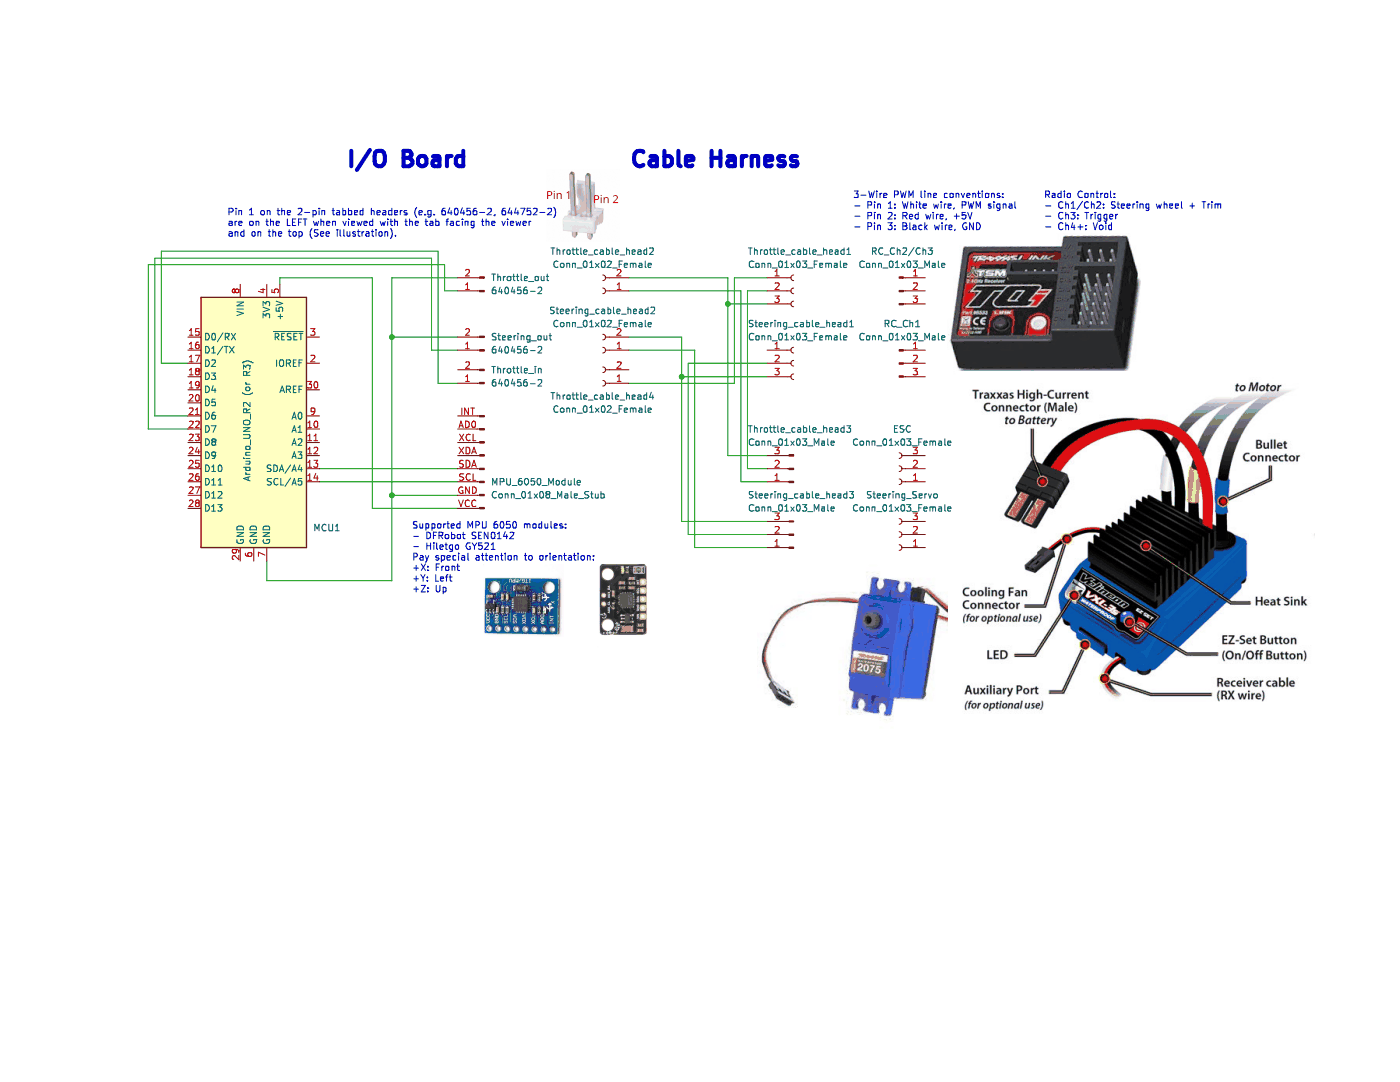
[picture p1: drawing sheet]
(kicad_sch (version 20211123) (generator eeschema)

 (paper "A4")

 (lib_symbols
  (symbol "Connector:Conn_01x02_Female" (pin_names (offset 1.016) hide) (in_bom yes) (on_board yes)
   (property "Reference" "J" (id 0) (at 0 2.54 0) (effects (font (size 1.27 1.27))))
   (property "Value" "Conn_01x02_Female" (id 1) (at 0 -5.08 0) (effects (font (size 1.27 1.27))))
   (property "Footprint" "" (id 2) (at 0 0 0) (effects (font (size 1.27 1.27)) hide))
   (property "Datasheet" "~" (id 3) (at 0 0 0) (effects (font (size 1.27 1.27)) hide))
   (symbol "Conn_01x02_Female_1_1"
    (arc (start 0 -2.032) (mid -0.508 -2.54) (end 0 -3.048) (stroke (width 0.1524) (type default) (color 0 0 0 0)) (fill (type none)))
    (polyline (pts (xy -1.27 -2.54) (xy -0.508 -2.54)) (stroke (width 0.1524) (type default) (color 0 0 0 0)) (fill (type none)))
    (polyline (pts (xy -1.27 0) (xy -0.508 0)) (stroke (width 0.1524) (type default) (color 0 0 0 0)) (fill (type none)))
    (arc (start 0 0.508) (mid -0.508 0) (end 0 -0.508) (stroke (width 0.1524) (type default) (color 0 0 0 0)) (fill (type none)))
    (pin passive line (at -5.08 0 0) (length 3.81) (name "Pin_1" (effects (font (size 1.27 1.27)))) (number "1" (effects (font (size 1.27 1.27)))))
    (pin passive line (at -5.08 -2.54 0) (length 3.81) (name "Pin_2" (effects (font (size 1.27 1.27)))) (number "2" (effects (font (size 1.27 1.27)))))))
  (symbol "Connector:Conn_01x02_Male" (pin_names (offset 1.016) hide) (in_bom yes) (on_board yes)
   (property "Reference" "J" (id 0) (at 0 2.54 0) (effects (font (size 1.27 1.27))))
   (property "Value" "Conn_01x02_Male" (id 1) (at 0 -5.08 0) (effects (font (size 1.27 1.27))))
   (property "Footprint" "" (id 2) (at 0 0 0) (effects (font (size 1.27 1.27)) hide))
   (property "Datasheet" "~" (id 3) (at 0 0 0) (effects (font (size 1.27 1.27)) hide))
   (symbol "Conn_01x02_Male_1_1"
    (polyline (pts (xy 1.27 -2.54) (xy 0.8636 -2.54)) (stroke (width 0.1524) (type default) (color 0 0 0 0)) (fill (type none)))
    (polyline (pts (xy 1.27 0) (xy 0.8636 0)) (stroke (width 0.1524) (type default) (color 0 0 0 0)) (fill (type none)))
    (rectangle (start 0.8636 -2.413) (end 0 -2.667) (stroke (width 0.1524) (type default) (color 0 0 0 0)) (fill (type outline)))
    (rectangle (start 0.8636 0.127) (end 0 -0.127) (stroke (width 0.1524) (type default) (color 0 0 0 0)) (fill (type outline)))
    (pin passive line (at 5.08 0 180) (length 3.81) (name "Pin_1" (effects (font (size 1.27 1.27)))) (number "1" (effects (font (size 1.27 1.27)))))
    (pin passive line (at 5.08 -2.54 180) (length 3.81) (name "Pin_2" (effects (font (size 1.27 1.27)))) (number "2" (effects (font (size 1.27 1.27)))))))
  (symbol "Connector:Conn_01x03_Female" (pin_names (offset 1.016) hide) (in_bom yes) (on_board yes)
   (property "Reference" "J" (id 0) (at 0 5.08 0) (effects (font (size 1.27 1.27))))
   (property "Value" "Conn_01x03_Female" (id 1) (at 0 -5.08 0) (effects (font (size 1.27 1.27))))
   (property "Footprint" "" (id 2) (at 0 0 0) (effects (font (size 1.27 1.27)) hide))
   (property "Datasheet" "~" (id 3) (at 0 0 0) (effects (font (size 1.27 1.27)) hide))
   (symbol "Conn_01x03_Female_1_1"
    (arc (start 0 -2.032) (mid -0.508 -2.54) (end 0 -3.048) (stroke (width 0.1524) (type default) (color 0 0 0 0)) (fill (type none)))
    (polyline (pts (xy -1.27 -2.54) (xy -0.508 -2.54)) (stroke (width 0.1524) (type default) (color 0 0 0 0)) (fill (type none)))
    (polyline (pts (xy -1.27 0) (xy -0.508 0)) (stroke (width 0.1524) (type default) (color 0 0 0 0)) (fill (type none)))
    (polyline (pts (xy -1.27 2.54) (xy -0.508 2.54)) (stroke (width 0.1524) (type default) (color 0 0 0 0)) (fill (type none)))
    (arc (start 0 0.508) (mid -0.508 0) (end 0 -0.508) (stroke (width 0.1524) (type default) (color 0 0 0 0)) (fill (type none)))
    (arc (start 0 3.048) (mid -0.508 2.54) (end 0 2.032) (stroke (width 0.1524) (type default) (color 0 0 0 0)) (fill (type none)))
    (pin passive line (at -5.08 2.54 0) (length 3.81) (name "Pin_1" (effects (font (size 1.27 1.27)))) (number "1" (effects (font (size 1.27 1.27)))))
    (pin passive line (at -5.08 0 0) (length 3.81) (name "Pin_2" (effects (font (size 1.27 1.27)))) (number "2" (effects (font (size 1.27 1.27)))))
    (pin passive line (at -5.08 -2.54 0) (length 3.81) (name "Pin_3" (effects (font (size 1.27 1.27)))) (number "3" (effects (font (size 1.27 1.27)))))))
  (symbol "Connector:Conn_01x03_Male" (pin_names (offset 1.016) hide) (in_bom yes) (on_board yes)
   (property "Reference" "J" (id 0) (at 0 5.08 0) (effects (font (size 1.27 1.27))))
   (property "Value" "Conn_01x03_Male" (id 1) (at 0 -5.08 0) (effects (font (size 1.27 1.27))))
   (property "Footprint" "" (id 2) (at 0 0 0) (effects (font (size 1.27 1.27)) hide))
   (property "Datasheet" "~" (id 3) (at 0 0 0) (effects (font (size 1.27 1.27)) hide))
   (symbol "Conn_01x03_Male_1_1"
    (polyline (pts (xy 1.27 -2.54) (xy 0.8636 -2.54)) (stroke (width 0.1524) (type default) (color 0 0 0 0)) (fill (type none)))
    (polyline (pts (xy 1.27 0) (xy 0.8636 0)) (stroke (width 0.1524) (type default) (color 0 0 0 0)) (fill (type none)))
    (polyline (pts (xy 1.27 2.54) (xy 0.8636 2.54)) (stroke (width 0.1524) (type default) (color 0 0 0 0)) (fill (type none)))
    (rectangle (start 0.8636 -2.413) (end 0 -2.667) (stroke (width 0.1524) (type default) (color 0 0 0 0)) (fill (type outline)))
    (rectangle (start 0.8636 0.127) (end 0 -0.127) (stroke (width 0.1524) (type default) (color 0 0 0 0)) (fill (type outline)))
    (rectangle (start 0.8636 2.667) (end 0 2.413) (stroke (width 0.1524) (type default) (color 0 0 0 0)) (fill (type outline)))
    (pin passive line (at 5.08 2.54 180) (length 3.81) (name "Pin_1" (effects (font (size 1.27 1.27)))) (number "1" (effects (font (size 1.27 1.27)))))
    (pin passive line (at 5.08 0 180) (length 3.81) (name "Pin_2" (effects (font (size 1.27 1.27)))) (number "2" (effects (font (size 1.27 1.27)))))
    (pin passive line (at 5.08 -2.54 180) (length 3.81) (name "Pin_3" (effects (font (size 1.27 1.27)))) (number "3" (effects (font (size 1.27 1.27)))))))
  (symbol "Connector:Conn_01x08_Male" (pin_names (offset 1.016) hide) (in_bom yes) (on_board yes)
   (property "Reference" "MPU_6050_Module" (id 0) (at 1.27 2.5401 0) (effects (font (size 1.27 1.27)) (justify right)))
   (property "Value" "Conn_01x08_Male_Stub" (id 1) (at 1.27 0.0001 0) (effects (font (size 1.27 1.27)) (justify right)))
   (property "Footprint" "" (id 2) (at 0 0 0) (effects (font (size 1.27 1.27)) hide))
   (property "Datasheet" "~" (id 3) (at 0 0 0) (effects (font (size 1.27 1.27)) hide))
   (symbol "Conn_01x08_Male_1_1"
    (polyline (pts (xy 1.27 -10.16) (xy 0.8636 -10.16)) (stroke (width 0.1524) (type default) (color 0 0 0 0)) (fill (type none)))
    (polyline (pts (xy 1.27 -7.62) (xy 0.8636 -7.62)) (stroke (width 0.1524) (type default) (color 0 0 0 0)) (fill (type none)))
    (polyline (pts (xy 1.27 -5.08) (xy 0.8636 -5.08)) (stroke (width 0.1524) (type default) (color 0 0 0 0)) (fill (type none)))
    (polyline (pts (xy 1.27 -2.54) (xy 0.8636 -2.54)) (stroke (width 0.1524) (type default) (color 0 0 0 0)) (fill (type none)))
    (polyline (pts (xy 1.27 0) (xy 0.8636 0)) (stroke (width 0.1524) (type default) (color 0 0 0 0)) (fill (type none)))
    (polyline (pts (xy 1.27 2.54) (xy 0.8636 2.54)) (stroke (width 0.1524) (type default) (color 0 0 0 0)) (fill (type none)))
    (polyline (pts (xy 1.27 5.08) (xy 0.8636 5.08)) (stroke (width 0.1524) (type default) (color 0 0 0 0)) (fill (type none)))
    (polyline (pts (xy 1.27 7.62) (xy 0.8636 7.62)) (stroke (width 0.1524) (type default) (color 0 0 0 0)) (fill (type none)))
    (rectangle (start 0.8636 -10.033) (end 0 -10.287) (stroke (width 0.1524) (type default) (color 0 0 0 0)) (fill (type outline)))
    (rectangle (start 0.8636 -7.493) (end 0 -7.747) (stroke (width 0.1524) (type default) (color 0 0 0 0)) (fill (type outline)))
    (rectangle (start 0.8636 -4.953) (end 0 -5.207) (stroke (width 0.1524) (type default) (color 0 0 0 0)) (fill (type outline)))
    (rectangle (start 0.8636 -2.413) (end 0 -2.667) (stroke (width 0.1524) (type default) (color 0 0 0 0)) (fill (type outline)))
    (rectangle (start 0.8636 0.127) (end 0 -0.127) (stroke (width 0.1524) (type default) (color 0 0 0 0)) (fill (type outline)))
    (rectangle (start 0.8636 2.667) (end 0 2.413) (stroke (width 0.1524) (type default) (color 0 0 0 0)) (fill (type outline)))
    (rectangle (start 0.8636 5.207) (end 0 4.953) (stroke (width 0.1524) (type default) (color 0 0 0 0)) (fill (type outline)))
    (rectangle (start 0.8636 7.747) (end 0 7.493) (stroke (width 0.1524) (type default) (color 0 0 0 0)) (fill (type outline)))
    (pin passive line (at 5.08 -7.62 180) (length 3.81) (name "Pin_7" (effects (font (size 1.27 1.27)))) (number "AD0" (effects (font (size 1.27 1.27)))))
    (pin passive line (at 5.08 5.08 180) (length 3.81) (name "Pin_2" (effects (font (size 1.27 1.27)))) (number "GND" (effects (font (size 1.27 1.27)))))
    (pin passive line (at 5.08 -10.16 180) (length 3.81) (name "Pin_8" (effects (font (size 1.27 1.27)))) (number "INT" (effects (font (size 1.27 1.27)))))
    (pin passive line (at 5.08 2.54 180) (length 3.81) (name "Pin_3" (effects (font (size 1.27 1.27)))) (number "SCL" (effects (font (size 1.27 1.27)))))
    (pin passive line (at 5.08 0 180) (length 3.81) (name "Pin_4" (effects (font (size 1.27 1.27)))) (number "SDA" (effects (font (size 1.27 1.27)))))
    (pin passive line (at 5.08 7.62 180) (length 3.81) (name "Pin_1" (effects (font (size 1.27 1.27)))) (number "VCC" (effects (font (size 1.27 1.27)))))
    (pin passive line (at 5.08 -5.08 180) (length 3.81) (name "Pin_6" (effects (font (size 1.27 1.27)))) (number "XCL" (effects (font (size 1.27 1.27)))))
    (pin passive line (at 5.08 -2.54 180) (length 3.81) (name "Pin_5" (effects (font (size 1.27 1.27)))) (number "XDA" (effects (font (size 1.27 1.27)))))))
  (symbol "MCU_Module:Arduino_UNO_R2" (in_bom yes) (on_board yes)
   (property "Reference" "A" (id 0) (at -10.16 23.495 0) (effects (font (size 1.27 1.27)) (justify left bottom)))
   (property "Value" "Arduino_UNO_R2" (id 1) (at 5.08 -26.67 0) (effects (font (size 1.27 1.27)) (justify left top)))
   (property "Footprint" "Module:Arduino_UNO_R2" (id 2) (at 0 0 0) (effects (font (size 1.27 1.27) italic) hide))
   (property "Datasheet" "https://www.arduino.cc/en/Main/arduinoBoardUno" (id 3) (at 0 0 0) (effects (font (size 1.27 1.27)) hide))
   (symbol "Arduino_UNO_R2_0_1"
    (rectangle (start -10.16 22.86) (end 10.16 -25.4) (stroke (width 0.254) (type default) (color 0 0 0 0)) (fill (type background))))
   (symbol "Arduino_UNO_R2_1_1"
    (pin no_connect line (at -10.16 -20.32 0) (length 2.54) hide (name "NC" (effects (font (size 1.27 1.27)))) (number "1" (effects (font (size 1.27 1.27)))))
    (pin bidirectional line (at 12.7 -2.54 180) (length 2.54) (name "A1" (effects (font (size 1.27 1.27)))) (number "10" (effects (font (size 1.27 1.27)))))
    (pin bidirectional line (at 12.7 -5.08 180) (length 2.54) (name "A2" (effects (font (size 1.27 1.27)))) (number "11" (effects (font (size 1.27 1.27)))))
    (pin bidirectional line (at 12.7 -7.62 180) (length 2.54) (name "A3" (effects (font (size 1.27 1.27)))) (number "12" (effects (font (size 1.27 1.27)))))
    (pin bidirectional line (at 12.7 -10.16 180) (length 2.54) (name "SDA/A4" (effects (font (size 1.27 1.27)))) (number "13" (effects (font (size 1.27 1.27)))))
    (pin bidirectional line (at 12.7 -12.7 180) (length 2.54) (name "SCL/A5" (effects (font (size 1.27 1.27)))) (number "14" (effects (font (size 1.27 1.27)))))
    (pin bidirectional line (at -12.7 15.24 0) (length 2.54) (name "D0/RX" (effects (font (size 1.27 1.27)))) (number "15" (effects (font (size 1.27 1.27)))))
    (pin bidirectional line (at -12.7 12.7 0) (length 2.54) (name "D1/TX" (effects (font (size 1.27 1.27)))) (number "16" (effects (font (size 1.27 1.27)))))
    (pin bidirectional line (at -12.7 10.16 0) (length 2.54) (name "D2" (effects (font (size 1.27 1.27)))) (number "17" (effects (font (size 1.27 1.27)))))
    (pin bidirectional line (at -12.7 7.62 0) (length 2.54) (name "D3" (effects (font (size 1.27 1.27)))) (number "18" (effects (font (size 1.27 1.27)))))
    (pin bidirectional line (at -12.7 5.08 0) (length 2.54) (name "D4" (effects (font (size 1.27 1.27)))) (number "19" (effects (font (size 1.27 1.27)))))
    (pin output line (at 12.7 10.16 180) (length 2.54) (name "IOREF" (effects (font (size 1.27 1.27)))) (number "2" (effects (font (size 1.27 1.27)))))
    (pin bidirectional line (at -12.7 2.54 0) (length 2.54) (name "D5" (effects (font (size 1.27 1.27)))) (number "20" (effects (font (size 1.27 1.27)))))
    (pin bidirectional line (at -12.7 0 0) (length 2.54) (name "D6" (effects (font (size 1.27 1.27)))) (number "21" (effects (font (size 1.27 1.27)))))
    (pin bidirectional line (at -12.7 -2.54 0) (length 2.54) (name "D7" (effects (font (size 1.27 1.27)))) (number "22" (effects (font (size 1.27 1.27)))))
    (pin bidirectional line (at -12.7 -5.08 0) (length 2.54) (name "D8" (effects (font (size 1.27 1.27)))) (number "23" (effects (font (size 1.27 1.27)))))
    (pin bidirectional line (at -12.7 -7.62 0) (length 2.54) (name "D9" (effects (font (size 1.27 1.27)))) (number "24" (effects (font (size 1.27 1.27)))))
    (pin bidirectional line (at -12.7 -10.16 0) (length 2.54) (name "D10" (effects (font (size 1.27 1.27)))) (number "25" (effects (font (size 1.27 1.27)))))
    (pin bidirectional line (at -12.7 -12.7 0) (length 2.54) (name "D11" (effects (font (size 1.27 1.27)))) (number "26" (effects (font (size 1.27 1.27)))))
    (pin bidirectional line (at -12.7 -15.24 0) (length 2.54) (name "D12" (effects (font (size 1.27 1.27)))) (number "27" (effects (font (size 1.27 1.27)))))
    (pin bidirectional line (at -12.7 -17.78 0) (length 2.54) (name "D13" (effects (font (size 1.27 1.27)))) (number "28" (effects (font (size 1.27 1.27)))))
    (pin power_in line (at -2.54 -27.94 90) (length 2.54) (name "GND" (effects (font (size 1.27 1.27)))) (number "29" (effects (font (size 1.27 1.27)))))
    (pin input line (at 12.7 15.24 180) (length 2.54) (name "~{RESET}" (effects (font (size 1.27 1.27)))) (number "3" (effects (font (size 1.27 1.27)))))
    (pin input line (at 12.7 5.08 180) (length 2.54) (name "AREF" (effects (font (size 1.27 1.27)))) (number "30" (effects (font (size 1.27 1.27)))))
    (pin power_out line (at 2.54 25.4 270) (length 2.54) (name "3V3" (effects (font (size 1.27 1.27)))) (number "4" (effects (font (size 1.27 1.27)))))
    (pin power_out line (at 5.08 25.4 270) (length 2.54) (name "+5V" (effects (font (size 1.27 1.27)))) (number "5" (effects (font (size 1.27 1.27)))))
    (pin power_in line (at 0 -27.94 90) (length 2.54) (name "GND" (effects (font (size 1.27 1.27)))) (number "6" (effects (font (size 1.27 1.27)))))
    (pin power_in line (at 2.54 -27.94 90) (length 2.54) (name "GND" (effects (font (size 1.27 1.27)))) (number "7" (effects (font (size 1.27 1.27)))))
    (pin power_in line (at -2.54 25.4 270) (length 2.54) (name "VIN" (effects (font (size 1.27 1.27)))) (number "8" (effects (font (size 1.27 1.27)))))
    (pin bidirectional line (at 12.7 0 180) (length 2.54) (name "A0" (effects (font (size 1.27 1.27)))) (number "9" (effects (font (size 1.27 1.27))))))))

 (junction (at 68.58 55.88) (diameter 0) (color 0 0 0 0))
 (junction (at 68.58 86.36) (diameter 0) (color 0 0 0 0))
 (junction (at 124.46 63.5) (diameter 0) (color 0 0 0 0))
 (junction (at 133.35 49.53) (diameter 0) (color 0 0 0 0))

 (wire (pts (xy 124.46 55.88) (xy 124.46 63.5)) (stroke (width 0) (type default) (color 0 0 0 0)))
 (wire (pts (xy 133.35 49.53) (xy 133.35 78.74)) (stroke (width 0) (type default) (color 0 0 0 0)))
 (wire (pts (xy 46.99 44.45) (xy 46.99 45.72)) (stroke (width 0) (type default) (color 0 0 0 0)))
 (wire (pts (xy 135.89 46.99) (xy 135.89 83.82)) (stroke (width 0) (type default) (color 0 0 0 0)))
 (wire (pts (xy 127 58.42) (xy 127 96.52)) (stroke (width 0) (type default) (color 0 0 0 0)))
 (wire (pts (xy 114.3 64.77) (xy 134.62 64.77)) (stroke (width 0) (type default) (color 0 0 0 0)))
 (wire (pts (xy 140.97 78.74) (xy 133.35 78.74)) (stroke (width 0) (type default) (color 0 0 0 0)))
 (wire (pts (xy 140.97 60.96) (xy 125.73 60.96)) (stroke (width 0) (type default) (color 0 0 0 0)))
 (wire (pts (xy 77.47 39.37) (xy 24.13 39.37)) (stroke (width 0) (type default) (color 0 0 0 0)))
 (wire (pts (xy 22.86 71.12) (xy 29.21 71.12)) (stroke (width 0) (type default) (color 0 0 0 0)))
 (wire (pts (xy 114.3 44.45) (xy 133.35 44.45)) (stroke (width 0) (type default) (color 0 0 0 0)))
 (wire (pts (xy 76.2 40.64) (xy 22.86 40.64)) (stroke (width 0) (type default) (color 0 0 0 0)))
 (wire (pts (xy 68.58 86.36) (xy 68.58 102.87)) (stroke (width 0) (type default) (color 0 0 0 0)))
 (wire (pts (xy 44.45 102.87) (xy 44.45 99.06)) (stroke (width 0) (type default) (color 0 0 0 0)))
 (wire (pts (xy 54.61 83.82) (xy 81.28 83.82)) (stroke (width 0) (type default) (color 0 0 0 0)))
 (wire (pts (xy 133.35 49.53) (xy 140.97 49.53)) (stroke (width 0) (type default) (color 0 0 0 0)))
 (wire (pts (xy 140.97 46.99) (xy 137.16 46.99)) (stroke (width 0) (type default) (color 0 0 0 0)))
 (wire (pts (xy 68.58 102.87) (xy 44.45 102.87)) (stroke (width 0) (type default) (color 0 0 0 0)))
 (wire (pts (xy 22.86 40.64) (xy 22.86 71.12)) (stroke (width 0) (type default) (color 0 0 0 0)))
 (wire (pts (xy 124.46 63.5) (xy 140.97 63.5)) (stroke (width 0) (type default) (color 0 0 0 0)))
 (wire (pts (xy 21.59 73.66) (xy 29.21 73.66)) (stroke (width 0) (type default) (color 0 0 0 0)))
 (wire (pts (xy 81.28 64.77) (xy 77.47 64.77)) (stroke (width 0) (type default) (color 0 0 0 0)))
 (wire (pts (xy 76.2 40.64) (xy 76.2 58.42)) (stroke (width 0) (type default) (color 0 0 0 0)))
 (wire (pts (xy 64.77 44.45) (xy 46.99 44.45)) (stroke (width 0) (type default) (color 0 0 0 0)))
 (wire (pts (xy 137.16 81.28) (xy 140.97 81.28)) (stroke (width 0) (type default) (color 0 0 0 0)))
 (wire (pts (xy 24.13 39.37) (xy 24.13 60.96)) (stroke (width 0) (type default) (color 0 0 0 0)))
 (wire (pts (xy 81.28 55.88) (xy 68.58 55.88)) (stroke (width 0) (type default) (color 0 0 0 0)))
 (wire (pts (xy 124.46 91.44) (xy 124.46 63.5)) (stroke (width 0) (type default) (color 0 0 0 0)))
 (wire (pts (xy 135.89 83.82) (xy 140.97 83.82)) (stroke (width 0) (type default) (color 0 0 0 0)))
 (wire (pts (xy 114.3 58.42) (xy 127 58.42)) (stroke (width 0) (type default) (color 0 0 0 0)))
 (wire (pts (xy 81.28 88.9) (xy 64.77 88.9)) (stroke (width 0) (type default) (color 0 0 0 0)))
 (wire (pts (xy 24.13 60.96) (xy 29.21 60.96)) (stroke (width 0) (type default) (color 0 0 0 0)))
 (wire (pts (xy 134.62 64.77) (xy 134.62 44.45)) (stroke (width 0) (type default) (color 0 0 0 0)))
 (wire (pts (xy 137.16 46.99) (xy 137.16 81.28)) (stroke (width 0) (type default) (color 0 0 0 0)))
 (wire (pts (xy 125.73 93.98) (xy 140.97 93.98)) (stroke (width 0) (type default) (color 0 0 0 0)))
 (wire (pts (xy 77.47 39.37) (xy 77.47 64.77)) (stroke (width 0) (type default) (color 0 0 0 0)))
 (wire (pts (xy 134.62 44.45) (xy 140.97 44.45)) (stroke (width 0) (type default) (color 0 0 0 0)))
 (wire (pts (xy 21.59 41.91) (xy 78.74 41.91)) (stroke (width 0) (type default) (color 0 0 0 0)))
 (wire (pts (xy 68.58 86.36) (xy 81.28 86.36)) (stroke (width 0) (type default) (color 0 0 0 0)))
 (wire (pts (xy 68.58 55.88) (xy 68.58 86.36)) (stroke (width 0) (type default) (color 0 0 0 0)))
 (wire (pts (xy 81.28 44.45) (xy 68.58 44.45)) (stroke (width 0) (type default) (color 0 0 0 0)))
 (wire (pts (xy 114.3 55.88) (xy 124.46 55.88)) (stroke (width 0) (type default) (color 0 0 0 0)))
 (wire (pts (xy 133.35 44.45) (xy 133.35 49.53)) (stroke (width 0) (type default) (color 0 0 0 0)))
 (wire (pts (xy 68.58 44.45) (xy 68.58 55.88)) (stroke (width 0) (type default) (color 0 0 0 0)))
 (wire (pts (xy 54.61 81.28) (xy 81.28 81.28)) (stroke (width 0) (type default) (color 0 0 0 0)))
 (wire (pts (xy 127 96.52) (xy 140.97 96.52)) (stroke (width 0) (type default) (color 0 0 0 0)))
 (wire (pts (xy 21.59 41.91) (xy 21.59 73.66)) (stroke (width 0) (type default) (color 0 0 0 0)))
 (wire (pts (xy 140.97 91.44) (xy 124.46 91.44)) (stroke (width 0) (type default) (color 0 0 0 0)))
 (wire (pts (xy 78.74 41.91) (xy 78.74 46.99)) (stroke (width 0) (type default) (color 0 0 0 0)))
 (wire (pts (xy 64.77 88.9) (xy 64.77 44.45)) (stroke (width 0) (type default) (color 0 0 0 0)))
 (wire (pts (xy 114.3 46.99) (xy 135.89 46.99)) (stroke (width 0) (type default) (color 0 0 0 0)))
 (wire (pts (xy 125.73 60.96) (xy 125.73 93.98)) (stroke (width 0) (type default) (color 0 0 0 0)))
 (wire (pts (xy 76.2 58.42) (xy 81.28 58.42)) (stroke (width 0) (type default) (color 0 0 0 0)))
 (wire (pts (xy 78.74 46.99) (xy 81.28 46.99)) (stroke (width 0) (type default) (color 0 0 0 0)))

 (image (at 157.48 115.57) (scale 1.93332)
  (data))
 (image (at 113.03 106.68) (scale 0.339839)
  (data))
 (image (at 105.41 30.48) (scale 0.259327)
  (data))
 (image (at 212.09 96.52) (scale 1.77047)
  (data))
 (image (at 194.31 49.53) (scale 1.7332)
  (data))
 (image (at 93.98 106.68) (scale 0.516968)
  (data))

 (text "Supported MPU 6050 modules:\n- DFRobot SEN0142\n- Hiletgo GY521\nPay special attention to orientation:\n+X: Front\n+Y: Left\n+Z: Up" (at 72.39 105.41 0) (effects (font (size 1.27 1.27)) (justify left bottom)))
 (text "Radio Control:\n- Ch1/Ch2: Steering wheel + Trim\n- Ch3: Trigger\n- Ch4+: Void" (at 194.31 35.56 0) (effects (font (size 1.27 1.27)) (justify left bottom)))
 (text "I/O Board" (at 59.69 24.13 0) (effects (font (size 3 3) (thickness 0.6) bold) (justify left bottom)))
 (text "Pin 1 on the 2-pin tabbed headers (e.g. 640456-2, 644752-2)\nare on the LEFT when viewed with the tab facing the viewer\nand on the top (See illustration)." (at 36.83 36.83 0) (effects (font (size 1.27 1.27)) (justify left bottom)))
 (text "Cable Harness" (at 114.3 24.13 0) (effects (font (size 3 3) bold) (justify left bottom)))
 (text "3-Wire PWM line conventions:\n- Pin 1: White wire, PWM signal\n- Pin 2: Red wire, +5V\n- Pin 3: Black wire, GND" (at 157.48 35.56 0) (effects (font (size 1.27 1.27)) (justify left bottom)))

 (symbol (lib_id "Connector:Conn_01x03_Male") (at 166.37 60.96 0) (unit 1) (in_bom yes) (on_board yes) (fields_autoplaced)
  (property "Reference" "RC_Ch1" (id 0) (at 167.005 53.34 0))
  (property "Value" "Conn_01x03_Male" (id 1) (at 167.005 55.88 0))
  (property "Footprint" "" (id 2) (at 166.37 60.96 0) (effects (font (size 1.27 1.27)) hide))
  (property "Datasheet" "~" (id 3) (at 166.37 60.96 0) (effects (font (size 1.27 1.27)) hide)) (pin "1") (pin "2") (pin "3"))

 (symbol (lib_id "Connector:Conn_01x02_Male") (at 86.36 58.42 180) (unit 1) (in_bom yes) (on_board yes)
  (property "Reference" "Steering_out" (id 0) (at 87.63 55.8799 0) (effects (font (size 1.27 1.27)) (justify right)))
  (property "Value" "640456-2" (id 1) (at 87.63 58.42 0) (effects (font (size 1.27 1.27)) (justify right)))
  (property "Footprint" "" (id 2) (at 86.36 58.42 0) (effects (font (size 1.27 1.27)) hide))
  (property "Datasheet" "~" (id 3) (at 86.36 58.42 0) (effects (font (size 1.27 1.27)) hide)) (pin "1") (pin "2"))

 (symbol (lib_id "Connector:Conn_01x03_Female") (at 146.05 60.96 0) (unit 1) (in_bom yes) (on_board yes)
  (property "Reference" "Steering_cable_head1" (id 0) (at 137.16 53.34 0) (effects (font (size 1.27 1.27)) (justify left)))
  (property "Value" "Conn_01x03_Female" (id 1) (at 137.16 55.88 0) (effects (font (size 1.27 1.27)) (justify left)))
  (property "Footprint" "" (id 2) (at 146.05 60.96 0) (effects (font (size 1.27 1.27)) hide))
  (property "Datasheet" "~" (id 3) (at 146.05 60.96 0) (effects (font (size 1.27 1.27)) hide)) (pin "1") (pin "2") (pin "3"))

 (symbol (lib_id "Connector:Conn_01x02_Female") (at 109.22 64.77 180) (unit 1) (in_bom yes) (on_board yes)
  (property "Reference" "Throttle_cable_head4" (id 0) (at 109.22 67.31 0))
  (property "Value" "Conn_01x02_Female" (id 1) (at 109.22 69.85 0))
  (property "Footprint" "" (id 2) (at 109.22 64.77 0) (effects (font (size 1.27 1.27)) hide))
  (property "Datasheet" "~" (id 3) (at 109.22 64.77 0) (effects (font (size 1.27 1.27)) hide)) (pin "1") (pin "2"))

 (symbol (lib_id "Connector:Conn_01x03_Female") (at 166.37 93.98 180) (unit 1) (in_bom yes) (on_board yes) (fields_autoplaced)
  (property "Reference" "Steering_Servo" (id 0) (at 167.005 86.36 0))
  (property "Value" "Conn_01x03_Female" (id 1) (at 167.005 88.9 0))
  (property "Footprint" "" (id 2) (at 166.37 93.98 0) (effects (font (size 1.27 1.27)) hide))
  (property "Datasheet" "~" (id 3) (at 166.37 93.98 0) (effects (font (size 1.27 1.27)) hide)) (pin "1") (pin "2") (pin "3"))

 (symbol (lib_id "Connector:Conn_01x03_Male") (at 146.05 81.28 180) (unit 1) (in_bom yes) (on_board yes)
  (property "Reference" "Throttle_cable_head3" (id 0) (at 137.16 73.66 0) (effects (font (size 1.27 1.27)) (justify right)))
  (property "Value" "Conn_01x03_Male" (id 1) (at 137.16 76.2 0) (effects (font (size 1.27 1.27)) (justify right)))
  (property "Footprint" "" (id 2) (at 146.05 81.28 0) (effects (font (size 1.27 1.27)) hide))
  (property "Datasheet" "~" (id 3) (at 146.05 81.28 0) (effects (font (size 1.27 1.27)) hide)) (pin "1") (pin "2") (pin "3"))

 (symbol (lib_id "Connector:Conn_01x02_Male") (at 86.36 46.99 180) (unit 1) (in_bom yes) (on_board yes) (fields_autoplaced)
  (property "Reference" "Throttle_out" (id 0) (at 87.63 44.4499 0) (effects (font (size 1.27 1.27)) (justify right)))
  (property "Value" "640456-2" (id 1) (at 87.63 46.9899 0) (effects (font (size 1.27 1.27)) (justify right)))
  (property "Footprint" "" (id 2) (at 86.36 46.99 0) (effects (font (size 1.27 1.27)) hide))
  (property "Datasheet" "~" (id 3) (at 86.36 46.99 0) (effects (font (size 1.27 1.27)) hide)) (pin "1") (pin "2"))

 (symbol (lib_id "Connector:Conn_01x08_Male") (at 86.36 81.28 180) (unit 1) (in_bom yes) (on_board yes)
  (property "Reference" "MPU_6050_Module" (id 0) (at 87.63 83.82 0) (effects (font (size 1.27 1.27)) (justify right)))
  (property "Value" "Conn_01x08_Male_Stub" (id 1) (at 87.63 86.36 0) (effects (font (size 1.27 1.27)) (justify right)))
  (property "Footprint" "" (id 2) (at 86.36 81.28 0) (effects (font (size 1.27 1.27)) hide))
  (property "Datasheet" "~" (id 3) (at 86.36 81.28 0) (effects (font (size 1.27 1.27)) hide)) (pin "AD0") (pin "GND") (pin "INT") (pin "SCL") (pin "SDA") (pin "VCC") (pin "XCL") (pin "XDA"))

 (symbol (lib_id "Connector:Conn_01x03_Male") (at 146.05 93.98 180) (unit 1) (in_bom yes) (on_board yes)
  (property "Reference" "Steering_cable_head3" (id 0) (at 137.16 86.36 0) (effects (font (size 1.27 1.27)) (justify right)))
  (property "Value" "Conn_01x03_Male" (id 1) (at 137.16 88.9 0) (effects (font (size 1.27 1.27)) (justify right)))
  (property "Footprint" "" (id 2) (at 146.05 93.98 0) (effects (font (size 1.27 1.27)) hide))
  (property "Datasheet" "~" (id 3) (at 146.05 93.98 0) (effects (font (size 1.27 1.27)) hide)) (pin "1") (pin "2") (pin "3"))

 (symbol (lib_id "Connector:Conn_01x02_Female") (at 109.22 58.42 180) (unit 1) (in_bom yes) (on_board yes)
  (property "Reference" "Steering_cable_head2" (id 0) (at 109.22 50.8 0))
  (property "Value" "Conn_01x02_Female" (id 1) (at 109.22 53.34 0))
  (property "Footprint" "" (id 2) (at 109.22 58.42 0) (effects (font (size 1.27 1.27)) hide))
  (property "Datasheet" "~" (id 3) (at 109.22 58.42 0) (effects (font (size 1.27 1.27)) hide)) (pin "1") (pin "2"))

 (symbol (lib_id "MCU_Module:Arduino_UNO_R2") (at 41.91 71.12 0) (unit 1) (in_bom yes) (on_board yes)
  (property "Reference" "MCU1" (id 0) (at 53.34 92.71 0) (effects (font (size 1.27 1.27)) (justify left)))
  (property "Value" "Arduino_UNO_R2 (or R3)" (id 1) (at 40.64 83.82 90) (effects (font (size 1.27 1.27)) (justify left)))
  (property "Footprint" "Module:Arduino_UNO_R2" (id 2) (at 41.91 71.12 0) (effects (font (size 1.27 1.27) italic) hide))
  (property "Datasheet" "https://www.arduino.cc/en/Main/arduinoBoardUno" (id 3) (at 41.91 71.12 0) (effects (font (size 1.27 1.27)) hide)) (pin "1") (pin "10") (pin "11") (pin "12") (pin "13") (pin "14") (pin "15") (pin "16") (pin "17") (pin "18") (pin "19") (pin "2") (pin "20") (pin "21") (pin "22") (pin "23") (pin "24") (pin "25") (pin "26") (pin "27") (pin "28") (pin "29") (pin "3") (pin "30") (pin "4") (pin "5") (pin "6") (pin "7") (pin "8") (pin "9"))

 (symbol (lib_id "Connector:Conn_01x02_Male") (at 86.36 64.77 180) (unit 1) (in_bom yes) (on_board yes) (fields_autoplaced)
  (property "Reference" "Throttle_in" (id 0) (at 87.63 62.2299 0) (effects (font (size 1.27 1.27)) (justify right)))
  (property "Value" "640456-2" (id 1) (at 87.63 64.7699 0) (effects (font (size 1.27 1.27)) (justify right)))
  (property "Footprint" "" (id 2) (at 86.36 64.77 0) (effects (font (size 1.27 1.27)) hide))
  (property "Datasheet" "~" (id 3) (at 86.36 64.77 0) (effects (font (size 1.27 1.27)) hide)) (pin "1") (pin "2"))

 (symbol (lib_id "Connector:Conn_01x03_Male") (at 166.37 46.99 0) (unit 1) (in_bom yes) (on_board yes) (fields_autoplaced)
  (property "Reference" "RC_Ch2/Ch3" (id 0) (at 167.005 39.37 0))
  (property "Value" "Conn_01x03_Male" (id 1) (at 167.005 41.91 0))
  (property "Footprint" "" (id 2) (at 166.37 46.99 0) (effects (font (size 1.27 1.27)) hide))
  (property "Datasheet" "~" (id 3) (at 166.37 46.99 0) (effects (font (size 1.27 1.27)) hide)) (pin "1") (pin "2") (pin "3"))

 (symbol (lib_id "Connector:Conn_01x03_Female") (at 166.37 81.28 180) (unit 1) (in_bom yes) (on_board yes) (fields_autoplaced)
  (property "Reference" "ESC" (id 0) (at 167.005 73.66 0))
  (property "Value" "Conn_01x03_Female" (id 1) (at 167.005 76.2 0))
  (property "Footprint" "" (id 2) (at 166.37 81.28 0) (effects (font (size 1.27 1.27)) hide))
  (property "Datasheet" "~" (id 3) (at 166.37 81.28 0) (effects (font (size 1.27 1.27)) hide)) (pin "1") (pin "2") (pin "3"))

 (symbol (lib_id "Connector:Conn_01x03_Female") (at 146.05 46.99 0) (unit 1) (in_bom yes) (on_board yes)
  (property "Reference" "Throttle_cable_head1" (id 0) (at 137.16 39.37 0) (effects (font (size 1.27 1.27)) (justify left)))
  (property "Value" "Conn_01x03_Female" (id 1) (at 137.16 41.91 0) (effects (font (size 1.27 1.27)) (justify left)))
  (property "Footprint" "" (id 2) (at 146.05 46.99 0) (effects (font (size 1.27 1.27)) hide))
  (property "Datasheet" "~" (id 3) (at 146.05 46.99 0) (effects (font (size 1.27 1.27)) hide)) (pin "1") (pin "2") (pin "3"))

 (symbol (lib_id "Connector:Conn_01x02_Female") (at 109.22 46.99 180) (unit 1) (in_bom yes) (on_board yes)
  (property "Reference" "Throttle_cable_head2" (id 0) (at 109.22 39.37 0))
  (property "Value" "Conn_01x02_Female" (id 1) (at 109.22 41.91 0))
  (property "Footprint" "" (id 2) (at 109.22 46.99 0) (effects (font (size 1.27 1.27)) hide))
  (property "Datasheet" "~" (id 3) (at 109.22 46.99 0) (effects (font (size 1.27 1.27)) hide)) (pin "1") (pin "2"))

 (sheet_instances (path "" (page "1")))

)
